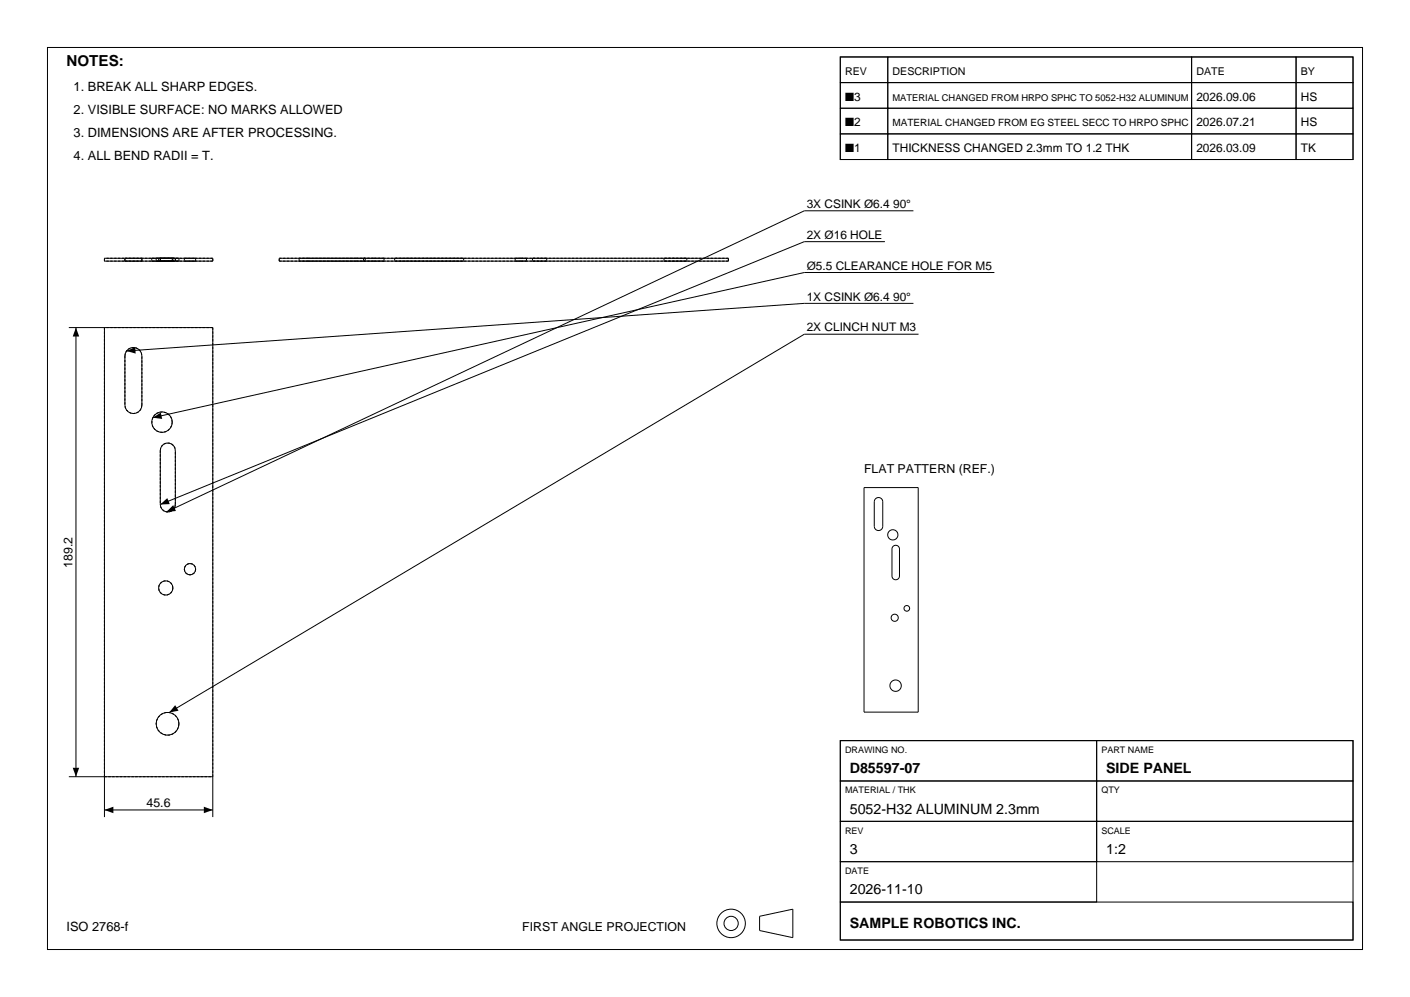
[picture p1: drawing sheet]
<svg xmlns="http://www.w3.org/2000/svg" width="420mm" height="297mm" viewBox="0 0 420 297" stroke-linecap="round" stroke-linejoin="round" font-family="sans-serif">
<g fill="none" stroke="#000" stroke-width=".3">
<path d="M14.1 14.1h391.8v268.8h-391.8zM250.3 17h14.1v7.6h-14.1zM250.3 17h152.7v30.5h-152.7zM264.4 17h90.5v7.6h-90.5zM354.9 17h31.2v7.6h-31.2zM386.1 17h16.9v7.6h-16.9zM250.3 24.6h14.1v7.6h-14.1zM250.3 32.2h14.1v7.7h-14.1zM250.3 39.9h14.1v7.6h-14.1zM264.4 24.6h90.5v7.6h-90.5zM264.4 32.2h90.5v7.7h-90.5zM264.4 39.9h90.5v7.6h-90.5z"/>
<path d="M354.9 24.6h31.2v7.6h-31.2zM354.9 32.2h31.2v7.7h-31.2zM354.9 39.9h31.2v7.6h-31.2zM386.1 24.6h16.9v7.6h-16.9zM386.1 32.2h16.9v7.7h-16.9zM386.1 39.9h16.9v7.6h-16.9zM31.1 76.9h32.3v.9h-32.3zM83.2 76.9h133.8v.9h-133.8zM263.6 72h-24l-191.9 78.3M272.1 62.8h-32.5l-190 89.7M20.5 97.6h42.9v145.8M22.6 97.6v133.8"/>
<path d="M31.1 97.6v145.8M272.1 90.4h-32.5l-201.9 14.2M273.6 99.6h-34l-189.2 112.7M296.2 81.2h-56.6l-194.1 43.2M38.3 104a2.53 2.53 0 0 1 4 2v14.7a2.53 2.53 0 0 1-2.6 2.5 2.53 2.53 0 0 1-2.5-2.5v-14.7l.5-1.4zM48.3 132.8a2.24 2.24 0 0 1 2.5-.7 2.24 2.24 0 0 1 1.4 2.1v16.1a2.24 2.24 0 0 1-2.2 2.2 2.24 2.24 0 0 1-2.3-2.2v-16.1zM257.4 145.2h16.1v66.9h-16.1zM260.8 148.6a1.26 1.26 0 0 1 1.4-.3 1.26 1.26 0 0 1 .8 1.2v7.3a1.26 1.26 0 0 1-1.3 1.2 1.26 1.26 0 0 1-1.3-1.2v-7.3zM266 162.8a1.12 1.12 0 0 1 1.2-.3 1.12 1.12 0 0 1 .7 1.1v8a1.12 1.12 0 0 1-1.1 1.1 1.12 1.12 0 0 1-1.1-1.1v-8zM20.5 231.4h42.9M250.3 220.6h76.4v12h-76.4zM250.3 232.6h76.4v12.1h-76.4z"/>
<path d="M250.3 220.6h152.7v59.4h-152.7zM326.7 220.6h76.3v12h-76.3zM326.7 232.6h76.3v12.1h-76.3zM31.1 241.3h32.3M250.3 244.7h76.4v12h-76.4zM250.3 256.7h76.4v12h-76.4zM326.7 244.7h76.3v12h-76.3zM226.3 273l9.9-2.2v8.5l-9.9-2.1zM250.3 268.7h152.7v11.3h-152.7z"/>
<circle cx="48.3" cy="125.8" r="3.1"/>
<circle cx="265.9" cy="159.3" r="1.53"/>
<circle cx="49.4" cy="175.1" r="2.12"/>
<circle cx="56.6" cy="169.6" r="1.68"/>
<circle cx="266.5" cy="184" r="1.06"/>
<circle cx="270.1" cy="181.2" r=".84"/>
<circle cx="49.9" cy="215.6" r="3.4"/>
<circle cx="266.8" cy="204.3" r="1.7"/>
<circle cx="217.8" cy="275.1" r="4.2"/>
<circle cx="217.8" cy="275.1" r="2.12"/>
</g>
<g fill="none" stroke="#000" stroke-width=".3" stroke-dasharray=".7 .4" stroke-linecap="butt">
<path d="M31.1 77.8v-.9M37.2 77.8h5.1M37.2 76.9h5.1M37.2 77.8v-.9M42.3 77.8h-5.1M42.3 76.9h-5.1M42.3 77.8v-.9M45.2 77.8h6.1M45.2 76.9h6.1M45.2 76.9v.9M46.5 77.8h6.8M46.5 76.9h6.8"/>
<path d="M46.5 76.9v.9M47.3 77.8h4.2M47.3 76.9h4.2M47.3 76.9v.9M47.7 77.8h4.5M47.7 76.9h4.5M47.7 77.8v-.9M51.3 77.8h-6.1M51.3 76.9h-6.1M51.3 77.8v-.9M51.5 77.8h-4.2M51.5 76.9h-4.2"/>
<path d="M51.5 77.8v-.9M52.2 77.8h-4.5M52.2 76.9h-4.5M52.2 77.8v-.9M53.3 77.8h-6.8M53.3 76.9h-6.8M53.3 77.8v-.9M54.9 77.8h3.4M54.9 76.9h3.4M54.9 76.9v.9M58.3 77.8h-3.4M58.3 76.9h-3.4"/>
<path d="M58.3 77.8v-.9M63.4 77.8v-.9M63.4 77.8h-32.3M63.4 76.9h-32.3M83.2 77.8v-.9M89.1 77.8h2.5M89.1 76.9h2.5M89.1 76.9v.9M91.6 77.8h14.7M91.6 77.8h-2.5M91.6 76.9h14.7M91.6 76.9h-2.5"/>
<path d="M106.3 77.8h2.5M106.3 77.8h-14.7M106.3 76.9h2.5M106.3 76.9h-14.7M108.3 77.8h3M108.3 76.9h3M108.3 76.9v.9M108.8 77.8h-2.5M108.8 76.9h-2.5M108.8 76.9v.9M111.3 77.8h3.1M111.3 76.9h3.1"/>
<path d="M114.4 77.8h-6.1M114.4 76.9h-6.1M114.4 76.9v.9M117.6 77.8h2.2M117.6 76.9h2.2M117.6 76.9v.9M119.8 77.8h16.1M119.8 77.8h-2.2M119.8 76.9h16.1M119.8 76.9h-2.2M135.9 77.8h2.2M135.9 77.8h-16.1"/>
<path d="M135.9 76.9h2.2M135.9 76.9h-16.1M138.1 77.8h-2.2M138.1 76.9h-2.2M138.1 76.9v.9M153.5 77.8h1.6M153.5 76.9h1.6M153.5 76.9v.9M155.1 77.8h1.7M155.1 76.9h1.7M156.8 77.8h-3.3M156.8 76.9h-3.3"/>
<path d="M156.8 76.9v.9M158.6 77.8h2.1M158.6 76.9h2.1M158.6 76.9v.9M160.7 77.8h2.2M160.7 76.9h2.2M162.9 77.8h-4.3M162.9 76.9h-4.3M162.9 76.9v.9M197.8 77.8h3.4M197.8 76.9h3.4M197.8 76.9v.9"/>
<path d="M201.2 77.8h3.4M201.2 76.9h3.4M204.6 77.8h-6.8M204.6 76.9h-6.8M204.6 76.9v.9M217 77.8v-.9M217 77.8h-133.8M217 76.9h-133.8M31.1 97.6v133.8M63.4 97.6h-32.3M37.2 106v14.7M37.2 106a2.53 2.53 0 0 1 2.5-2.5 2.53 2.53 0 0 1 2.6 2.5"/>
<path d="M42.3 120.7a2.53 2.53 0 0 1-2.6 2.5 2.53 2.53 0 0 1-2.5-2.5M42.3 120.7v-14.7M47.7 134.2v16.1M47.7 134.2a2.24 2.24 0 0 1 2.3-2.2 2.24 2.24 0 0 1 2.2 2.2M51.3 125.8a3.1 3.1 0 0 1-4.3 2.7 3.1 3.1 0 0 1-.8-5 3.1 3.1 0 0 1 5 1.4l.1 .9M52.2 150.3a2.24 2.24 0 0 1-2.2 2.2 2.24 2.24 0 0 1-2.3-2.2M52.2 150.3v-16.1M51.5 175.1a2.12 2.12 0 0 1-3 2 2.12 2.12 0 0 1-.6-3.5 2.12 2.12 0 0 1 3.5 .8l.1 .7M58.3 169.6a1.68 1.68 0 0 1-2.4 1.5 1.68 1.68 0 0 1-.5-2.7 1.68 1.68 0 0 1 2.7 .5l.2 .7M53.3 215.6a3.4 3.4 0 0 1-4.8 3.1 3.4 3.4 0 0 1-.8-5.7 3.4 3.4 0 0 1 5.5 1.7l.1 .9M31.1 231.4h32.3M63.4 231.4v-133.8"/>
</g>
<path d="M22.6 97.6l1 2.6h-1.9zM37.7 104.6l2.6-1.2 .1 1.9zM45.5 124.4l2.4-1.5 .4 1.9zM47.7 150.3l2.1-1.9 .8 1.8zM51.6 150.5l.8 1.7-2.8 .3zM52.2 210.1l1 1.6-2.8 .6zM21.7 228.7h1.9l-1 2.7zM31.1 241.3l2.7-1v1.9zM60.7 240.3l2.7 1-2.7 .9z" fill="#000"/>
<text font-size="4.5" x="19.8" y="19.8">NOTES:</text>
<g font-size="4.2">
<text x="253.1" y="230.4">D85597-07</text>
<text x="329.5" y="230.4">SIDE PANEL</text>
<text x="253.1" y="242.4">5052-H32 ALUMINUM 2.3mm</text>
<text x="253.1" y="254.4">3</text>
<text x="329.5" y="254.4">1:2</text>
<text x="253.1" y="266.5">2026-11-10</text>
<text x="253.1" y="276.5">SAMPLE ROBOTICS INC.</text>
</g>
<g font-size="3.8">
<text x="21.9" y="27.2">1. BREAK ALL SHARP EDGES.</text>
<text x="21.9" y="33.9">2. VISIBLE SURFACE: NO MARKS ALLOWED</text>
<text x="21.9" y="40.7">3. DIMENSIONS ARE AFTER PROCESSING.</text>
<text x="21.9" y="47.5">4. ALL BEND RADII = T.</text>
<text x="19.8" y="277.2">ISO 2768-f</text>
</g>
<g font-size="3.7">
<text x="257.4" y="141">FLAT PATTERN (REF.)</text>
<text x="21.6" y="169.1" transform="rotate(-90 21.6 169.1)">189.2</text>
<text x="43.7" y="240.3">45.6</text>
<text x="155.6" y="277.2">FIRST ANGLE PROJECTION</text>
</g>
<g font-size="3.5">
<text x="251.7" y="30">■3</text>
<text x="356.4" y="30">2026.09.06</text>
<text x="387.5" y="30">HS</text>
<text x="251.7" y="37.6">■2</text>
<text x="356.4" y="37.6">2026.07.21</text>
<text x="387.5" y="37.6">HS</text>
<text x="251.7" y="45.2">■1</text>
<text x="265.9" y="45.2">THICKNESS CHANGED 2.3mm TO 1.2 THK</text>
<text x="356.4" y="45.2">2026.03.09</text>
<text x="387.5" y="45.2">TK</text>
<text x="240.3" y="61.9">3X CSINK Ø6.4 90°</text>
<text x="240.3" y="71.1">2X Ø16 HOLE</text>
<text x="240.3" y="80.3">Ø5.5 CLEARANCE HOLE FOR M5</text>
<text x="240.3" y="89.5">1X CSINK Ø6.4 90°</text>
<text x="240.3" y="98.7">2X CLINCH NUT M3</text>
</g>
<g font-size="3.2">
<text x="251.7" y="22.3">REV</text>
<text x="265.9" y="22.3">DESCRIPTION</text>
<text x="356.4" y="22.3">DATE</text>
<text x="387.5" y="22.3">BY</text>
</g>
<text font-size="3" x="265.9" y="37.6">MATERIAL CHANGED FROM EG STEEL SECC TO HRPO SPHC</text>
<text font-size="2.8" x="265.9" y="30">MATERIAL CHANGED FROM HRPO SPHC TO 5052-H32 ALUMINUM</text>
<g font-size="2.7">
<text x="251.7" y="224.3">DRAWING NO.</text>
<text x="328.1" y="224.3">PART NAME</text>
<text x="251.7" y="236.3">MATERIAL / THK</text>
<text x="328.1" y="236.3">QTY</text>
<text x="251.7" y="248.3">REV</text>
<text x="328.1" y="248.3">SCALE</text>
<text x="251.7" y="260.4">DATE</text>
</g>
</svg>
